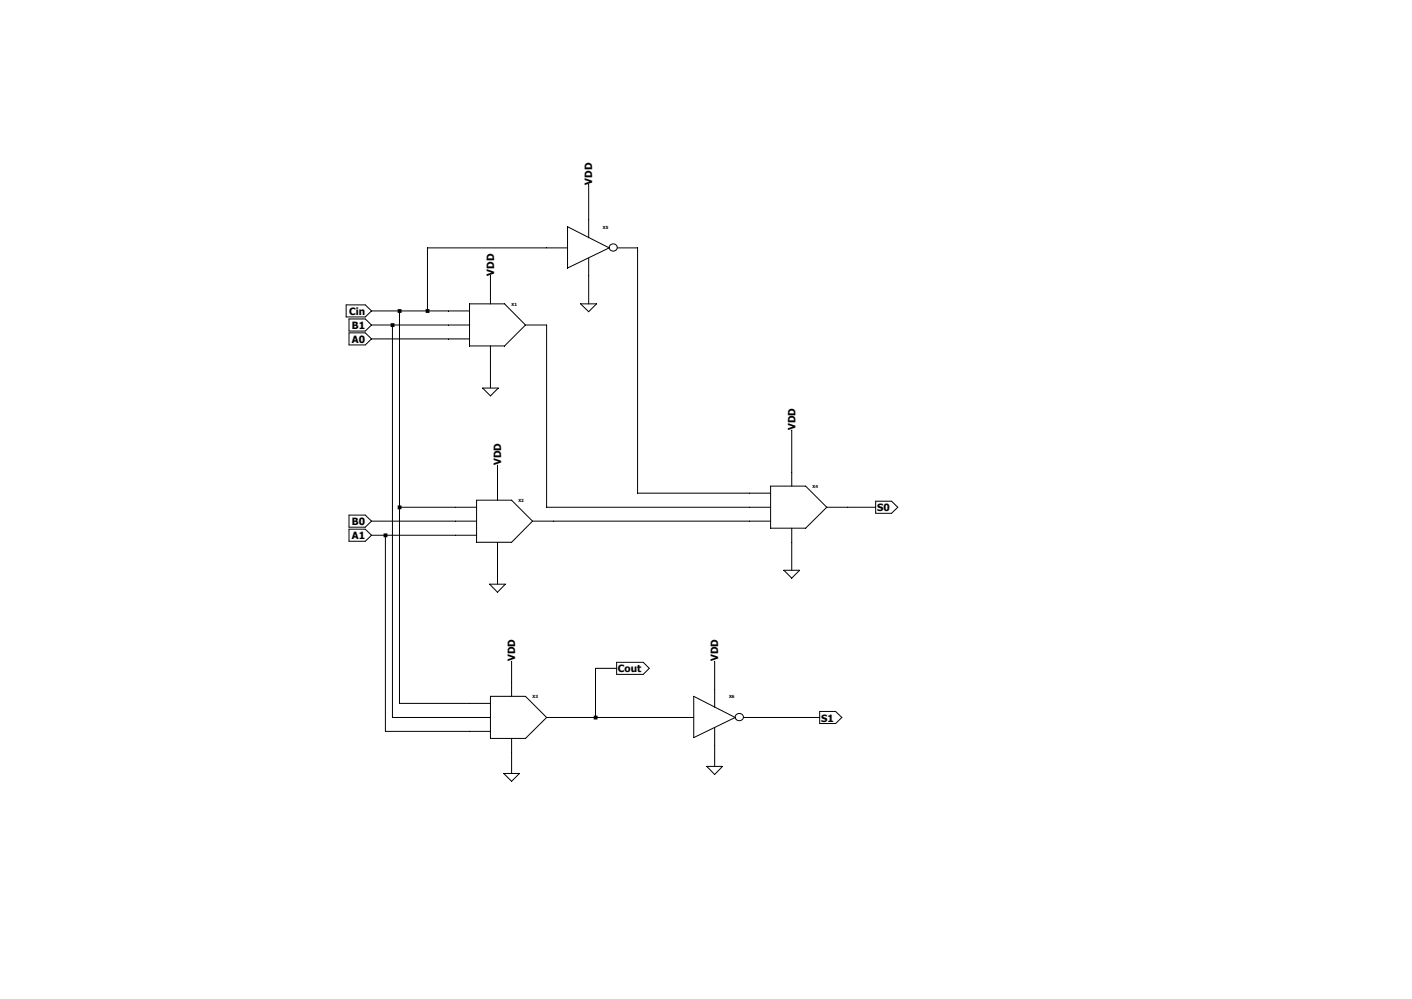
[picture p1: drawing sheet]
<svg xmlns="http://www.w3.org/2000/svg" width="297mm" height="210mm" viewBox="0 0 297 210" stroke-linecap="round" stroke-linejoin="round" font-family="sans-serif">
<g fill="none" stroke="#000" stroke-width=".21">
<path d="M123.8 38.9v11.1M103.2 58v5.9M119.4 47.7l8.7 4.4-8.7 4.2zM119.4 52.1h-29.5v13.3M123.8 54.2v9.7M129.9 52.1h4.2v51.6h28M72.8 64.1h4l1.3 1.3-1.3 1.2h-4zM73.4 67.1h3.4l1.3 1.2-1.3 1.3h-3.4zM73.4 70h3.4l1.3 1.2-1.3 1.3h-3.4zM78.1 65.4h20.7M78.1 68.3h20.7M78.1 71.2h20.7"/>
<path d="M82.5 68.3v82.5h20.7M84 65.4v82.5h19.2M98.8 63.9h7.3l4.4 4.4-4.4 4.4h-7.3zM103.2 72.7v8.9M110.5 68.3h4.5v38.3h47.1M122.1 63.9h3.4l-1.7 1.6zM101.5 81.6h3.3l-1.6 1.6zM104.6 97.8v7.4M166.5 90.4v11.8M73.4 108.3h3.4l1.3 1.3-1.3 1.2h-3.4zM73.4 111.3h3.4l1.3 1.2-1.3 1.3h-3.4zM78.1 109.6h22.1"/>
<path d="M78.1 112.5h22.1M81.1 112.5v41.3h22.1M84 106.6h16.2M100.2 105.2h7.4l4.4 4.4-4.4 4.4h-7.4zM104.6 114v8.8M112 109.6h50.1M162.1 102.2h7.4l4.4 4.4-4.4 4.4h-7.4zM164.9 119.9h3.3l-1.7 1.6zM166.5 111v8.9M173.9 106.6h10.3M184.2 105.4h3.3l1.3 1.2-1.3 1.3h-3.3zM103 122.8h3.3l-1.7 1.7z"/>
<path d="M107.6 139v7.4M129.7 139.2h5.6l1.3 1.3-1.3 1.3h-5.6zM150.3 139v9.7M103.2 146.4h7.3l4.5 4.4-4.5 4.4h-7.3zM107.6 155.2v7.4M115 150.8h30.9M129.7 140.5h-4.4v10.3M145.9 146.4l8.7 4.4-8.7 4.3zM150.3 153v8.1M156.4 150.8h16M172.4 149.6h3.4l1.3 1.2-1.3 1.3h-3.4zM106 162.6h3.3l-1.7 1.7z"/>
<path d="M148.7 161.1h3.3l-1.7 1.7z"/>
<circle cx="129" cy="52.1" r=".81"/>
<circle cx="155.6" cy="150.8" r=".83"/>
</g>
<path d="M80.7 112.1h.8v.8h-.8zM82.2 67.9h.8v.8h-.8zM83.7 65h.8v.8h-.8zM83.7 106.3h.8v.8h-.8zM89.5 65h.8v.8h-.8zM124.9 150.5h.8v.8h-.8z" fill-rule="evenodd" fill="#000"/>
<g font-size="2.1">
<text x="124.6" y="38.9" transform="rotate(-90 124.6 38.9)">VDD</text>
<text x="103.9" y="58" transform="rotate(-90 103.9 58)">VDD</text>
<text x="73.4" y="66.2">Cin</text>
<text x="74" y="69.2">B1</text>
<text x="74" y="72.1">A0</text>
<text x="167.3" y="90.4" transform="rotate(-90 167.3 90.4)">VDD</text>
<text x="105.4" y="97.8" transform="rotate(-90 105.4 97.8)">VDD</text>
<text x="184.5" y="107.5">S0</text>
<text x="74" y="110.4">B0</text>
<text x="74" y="113.4">A1</text>
<text x="108.4" y="139" transform="rotate(-90 108.4 139)">VDD</text>
<text x="130" y="141.4">Cout</text>
<text x="151.1" y="139" transform="rotate(-90 151.1 139)">VDD</text>
<text x="172.7" y="151.7">S1</text>
</g>
<g font-size=".9">
<text x="126.8" y="48">X5</text>
<text x="107.6" y="64.3">X1</text>
<text x="109.1" y="105.5">X2</text>
<text x="170.9" y="102.6">X4</text>
<text x="112" y="146.8">X3</text>
<text x="153.4" y="146.8">X6</text>
</g>
</svg>
